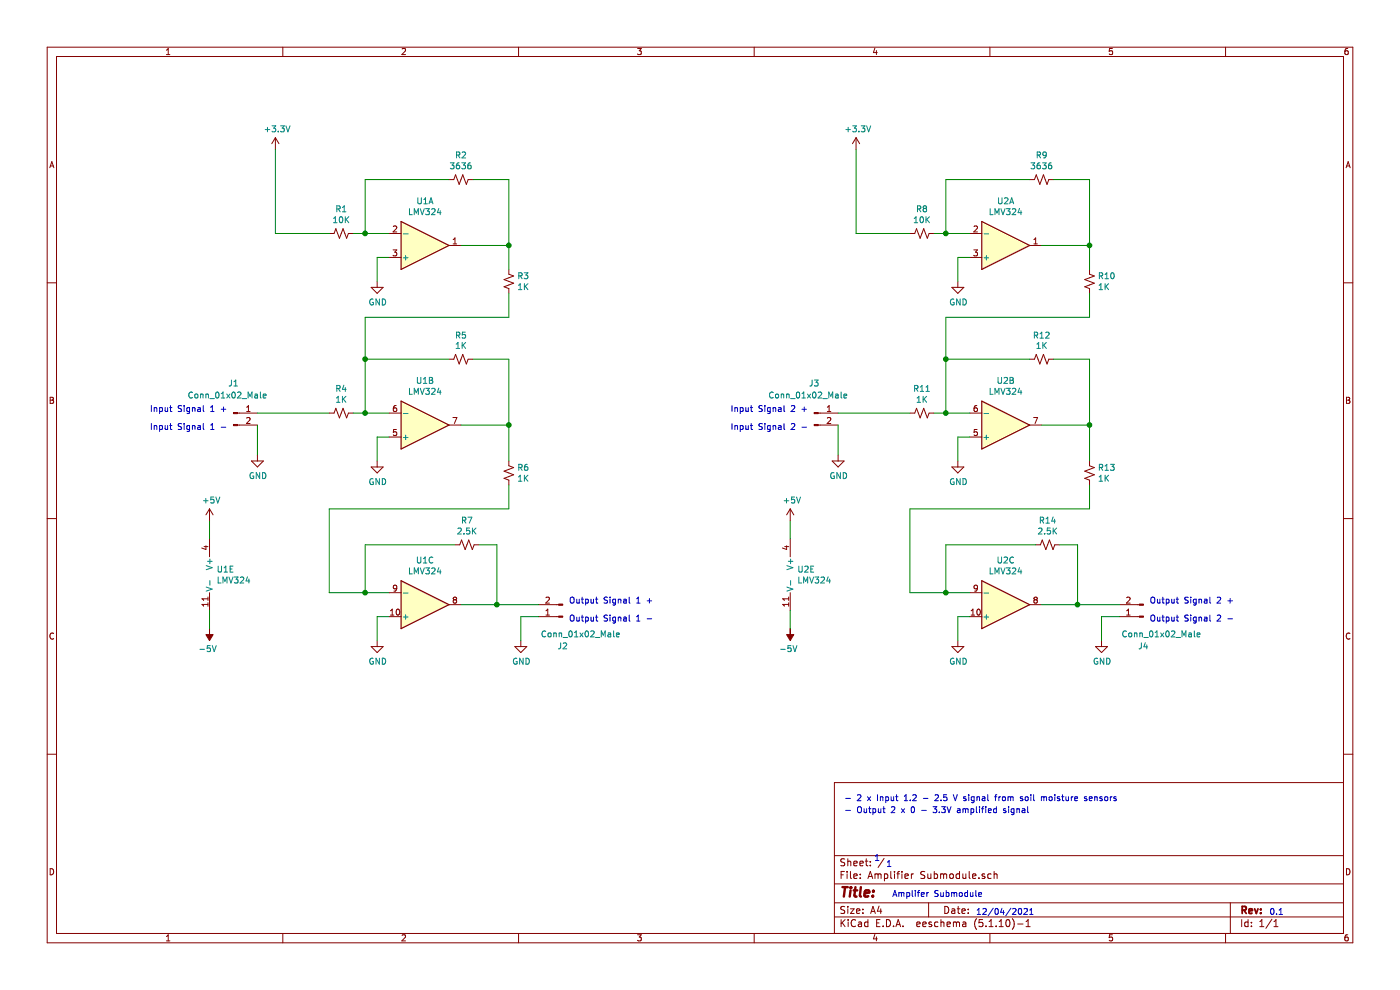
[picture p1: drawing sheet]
EESchema Schematic File Version 4
LIBS:Amplifier Submodule-cache
EELAYER 29 0
EELAYER END
$Descr A4 11693 8268
encoding utf-8
Sheet 1 1
Title ""
Date ""
Rev ""
Comp ""
Comment1 ""
Comment2 ""
Comment3 ""
Comment4 ""
$EndDescr
Text Notes 7450 7500 0    50   ~ 0
Amplifer Submodule
Text Notes 7050 6700 0    50   ~ 0
- 2 x Input 1.2 - 2.5 V signal from soil moisture sensors\n
Text Notes 7300 7200 0    50   ~ 0
1
Text Notes 7400 7250 0    50   ~ 0
1
Text Notes 10600 7650 0    50   ~ 0
0.1
Text Notes 8150 7650 0    50   ~ 0
12/04/2021
Text Notes 7050 6800 0    50   ~ 0
- Output 2 x 0 - 3.3V amplified signal 
$Comp
L power:+3.3V #PWR?
U 1 1
P 2300 1250
F 0 "#PWR?" H 2300 1100 50  0001 C CNN
F 1 "+3.3V" H 2315 1423 50  0000 C CNN
F 2 "" H 2300 1250 50  0001 C CNN
F 3 "" H 2300 1250 50  0001 C CNN
	1    2300 1250
	1    0    0    -1  
$EndComp
$Comp
L Device:R_Small_US R1
U 1 1
P 2850 1950
F 0 "R1" V 2645 1950 50  0000 C CNN
F 1 "10K" V 2736 1950 50  0000 C CNN
F 2 "" H 2850 1950 50  0001 C CNN
F 3 "~" H 2850 1950 50  0001 C CNN
	1    2850 1950
	0    1    1    0   
$EndComp
Wire Wire Line
	2950 1950 3050 1950
Wire Wire Line
	2750 1950 2300 1950
$Comp
L power:GND #PWR?
U 1 1
P 3150 2350
F 0 "#PWR?" H 3150 2100 50  0001 C CNN
F 1 "GND" H 3155 2177 50  0000 C CNN
F 2 "" H 3150 2350 50  0001 C CNN
F 3 "" H 3150 2350 50  0001 C CNN
	1    3150 2350
	1    0    0    -1  
$EndComp
Wire Wire Line
	4250 1500 3950 1500
$Comp
L Device:R_Small_US R2
U 1 1
P 3850 1500
F 0 "R2" V 3645 1500 50  0000 C CNN
F 1 "3636" V 3736 1500 50  0000 C CNN
F 2 "" H 3850 1500 50  0001 C CNN
F 3 "~" H 3850 1500 50  0001 C CNN
	1    3850 1500
	0    1    1    0   
$EndComp
Wire Wire Line
	3750 1500 3050 1500
Wire Wire Line
	3050 1500 3050 1950
Connection ~ 3050 1950
Wire Wire Line
	3050 1950 3250 1950
$Comp
L power:GND #PWR?
U 1 1
P 3150 3850
F 0 "#PWR?" H 3150 3600 50  0001 C CNN
F 1 "GND" H 3155 3677 50  0000 C CNN
F 2 "" H 3150 3850 50  0001 C CNN
F 3 "" H 3150 3850 50  0001 C CNN
	1    3150 3850
	1    0    0    -1  
$EndComp
Wire Wire Line
	2950 3450 3050 3450
$Comp
L Device:R_Small_US R4
U 1 1
P 2850 3450
F 0 "R4" V 2645 3450 50  0000 C CNN
F 1 "1K" V 2736 3450 50  0000 C CNN
F 2 "" H 2850 3450 50  0001 C CNN
F 3 "~" H 2850 3450 50  0001 C CNN
	1    2850 3450
	0    1    1    0   
$EndComp
Wire Wire Line
	4250 3000 3950 3000
$Comp
L Device:R_Small_US R5
U 1 1
P 3850 3000
F 0 "R5" V 3650 3000 50  0000 C CNN
F 1 "1K" V 3736 3000 50  0000 C CNN
F 2 "" H 3850 3000 50  0001 C CNN
F 3 "~" H 3850 3000 50  0001 C CNN
	1    3850 3000
	0    1    1    0   
$EndComp
Wire Wire Line
	3750 3000 3050 3000
Wire Wire Line
	3050 3000 3050 3450
Connection ~ 3050 3450
Wire Wire Line
	3050 3450 3250 3450
$Comp
L Device:R_Small_US R3
U 1 1
P 4250 2350
F 0 "R3" H 4318 2396 50  0000 L CNN
F 1 "1K" H 4318 2305 50  0000 L CNN
F 2 "" H 4250 2350 50  0001 C CNN
F 3 "~" H 4250 2350 50  0001 C CNN
	1    4250 2350
	1    0    0    -1  
$EndComp
Wire Wire Line
	4250 2450 4250 2650
Connection ~ 3050 3000
$Comp
L power:GND #PWR?
U 1 1
P 3150 5350
F 0 "#PWR?" H 3150 5100 50  0001 C CNN
F 1 "GND" H 3155 5177 50  0000 C CNN
F 2 "" H 3150 5350 50  0001 C CNN
F 3 "" H 3150 5350 50  0001 C CNN
	1    3150 5350
	1    0    0    -1  
$EndComp
Wire Wire Line
	2150 3450 2750 3450
$Comp
L Device:R_Small_US R6
U 1 1
P 4250 3950
F 0 "R6" H 4318 3996 50  0000 L CNN
F 1 "1K" H 4318 3905 50  0000 L CNN
F 2 "" H 4250 3950 50  0001 C CNN
F 3 "~" H 4250 3950 50  0001 C CNN
	1    4250 3950
	1    0    0    -1  
$EndComp
Wire Wire Line
	4250 4050 4250 4250
Wire Wire Line
	4250 4250 2750 4250
Wire Wire Line
	2750 4250 2750 4950
$Comp
L Device:R_Small_US R7
U 1 1
P 3900 4550
F 0 "R7" V 3695 4550 50  0000 C CNN
F 1 "2.5K" V 3786 4550 50  0000 C CNN
F 2 "" H 3900 4550 50  0001 C CNN
F 3 "~" H 3900 4550 50  0001 C CNN
	1    3900 4550
	0    1    1    0   
$EndComp
Wire Wire Line
	2750 4950 3050 4950
Wire Wire Line
	3050 4550 3050 4950
Connection ~ 3050 4950
Wire Wire Line
	3050 4950 3250 4950
Wire Wire Line
	4150 4550 4000 4550
Wire Wire Line
	2300 1250 2300 1950
$Comp
L Amplifier_Operational:LMV324 U1
U 1 1
P 3550 2050
F 0 "U1" H 3550 1683 50  0000 C CNN
F 1 "LMV324" H 3550 1774 50  0000 C CNN
F 2 "" H 3500 2150 50  0001 C CNN
F 3 "http://www.ti.com/lit/ds/symlink/lmv324.pdf" H 3600 2250 50  0001 C CNN
	1    3550 2050
	1    0    0    1   
$EndComp
Wire Wire Line
	4250 1500 4250 2050
Wire Wire Line
	3850 2050 4250 2050
Connection ~ 4250 2050
Wire Wire Line
	4250 2050 4250 2250
Wire Wire Line
	3250 2150 3150 2150
Wire Wire Line
	3150 2150 3150 2350
Wire Wire Line
	4250 3000 4250 3550
Wire Wire Line
	3850 3550 4250 3550
Connection ~ 4250 3550
Wire Wire Line
	4250 3550 4250 3850
Wire Wire Line
	3250 3650 3150 3650
Wire Wire Line
	3150 3650 3150 3850
$Comp
L Connector:Conn_01x02_Male J1
U 1 1
P 1950 3450
F 0 "J1" H 1950 3700 50  0000 C CNN
F 1 "Conn_01x02_Male" H 1900 3600 50  0000 C CNN
F 2 "" H 1950 3450 50  0001 C CNN
F 3 "~" H 1950 3450 50  0001 C CNN
	1    1950 3450
	1    0    0    -1  
$EndComp
Wire Wire Line
	2150 3550 2150 3800
$Comp
L power:GND #PWR?
U 1 1
P 2150 3800
F 0 "#PWR?" H 2150 3550 50  0001 C CNN
F 1 "GND" H 2155 3627 50  0000 C CNN
F 2 "" H 2150 3800 50  0001 C CNN
F 3 "" H 2150 3800 50  0001 C CNN
	1    2150 3800
	1    0    0    -1  
$EndComp
$Comp
L Amplifier_Operational:LMV324 U1
U 2 1
P 3550 3550
F 0 "U1" H 3550 3183 50  0000 C CNN
F 1 "LMV324" H 3550 3274 50  0000 C CNN
F 2 "" H 3500 3650 50  0001 C CNN
F 3 "http://www.ti.com/lit/ds/symlink/lmv324.pdf" H 3600 3750 50  0001 C CNN
	2    3550 3550
	1    0    0    1   
$EndComp
Wire Wire Line
	3050 4550 3800 4550
$Comp
L Amplifier_Operational:LMV324 U1
U 3 1
P 3550 5050
F 0 "U1" H 3550 4683 50  0000 C CNN
F 1 "LMV324" H 3550 4774 50  0000 C CNN
F 2 "" H 3500 5150 50  0001 C CNN
F 3 "http://www.ti.com/lit/ds/symlink/lmv324.pdf" H 3600 5250 50  0001 C CNN
	3    3550 5050
	1    0    0    1   
$EndComp
Wire Wire Line
	3850 5050 4150 5050
Wire Wire Line
	4150 4550 4150 5050
Wire Wire Line
	4150 5050 4500 5050
Connection ~ 4150 5050
$Comp
L Connector:Conn_01x02_Male J2
U 1 1
P 4700 5150
F 0 "J2" H 4700 5400 50  0000 C CNN
F 1 "Conn_01x02_Male" H 4550 5300 50  0000 C CNN
F 2 "" H 4700 5150 50  0001 C CNN
F 3 "~" H 4700 5150 50  0001 C CNN
	1    4700 5150
	-1   0    0    1   
$EndComp
Wire Wire Line
	4500 5150 4350 5150
Wire Wire Line
	4350 5150 4350 5350
$Comp
L power:GND #PWR?
U 1 1
P 4350 5350
F 0 "#PWR?" H 4350 5100 50  0001 C CNN
F 1 "GND" H 4355 5177 50  0000 C CNN
F 2 "" H 4350 5350 50  0001 C CNN
F 3 "" H 4350 5350 50  0001 C CNN
	1    4350 5350
	1    0    0    -1  
$EndComp
Wire Wire Line
	3150 5350 3150 5150
Wire Wire Line
	3150 5150 3250 5150
Wire Wire Line
	3050 2650 4250 2650
Wire Wire Line
	3050 2650 3050 3000
Text Notes 1250 3450 0    50   ~ 0
Input Signal 1 +
Text Notes 1250 3600 0    50   ~ 0
Input Signal 1 -
Text Notes 4750 5050 0    50   ~ 0
Output Signal 1 +
Text Notes 4750 5200 0    50   ~ 0
Output Signal 1 -
$Comp
L Amplifier_Operational:LMV324 U1
U 5 1
P 1850 4800
F 0 "U1" H 1808 4846 50  0000 L CNN
F 1 "LMV324" H 1808 4755 50  0000 L CNN
F 2 "" H 1800 4900 50  0001 C CNN
F 3 "http://www.ti.com/lit/ds/symlink/lmv324.pdf" H 1900 5000 50  0001 C CNN
	5    1850 4800
	1    0    0    -1  
$EndComp
Wire Wire Line
	1750 4500 1750 4350
Wire Wire Line
	1750 5100 1750 5250
$Comp
L power:-5V #PWR?
U 1 1
P 1750 5250
F 0 "#PWR?" H 1750 5350 50  0001 C CNN
F 1 "-5V" H 1765 5423 50  0000 C CNN
F 2 "" H 1750 5250 50  0001 C CNN
F 3 "" H 1750 5250 50  0001 C CNN
	1    1750 5250
	-1   0    0    1   
$EndComp
$Comp
L power:+5V #PWR?
U 1 1
P 1750 4350
F 0 "#PWR?" H 1750 4200 50  0001 C CNN
F 1 "+5V" H 1765 4523 50  0000 C CNN
F 2 "" H 1750 4350 50  0001 C CNN
F 3 "" H 1750 4350 50  0001 C CNN
	1    1750 4350
	1    0    0    -1  
$EndComp
$Comp
L power:+3.3V #PWR?
U 1 1
P 7150 1250
F 0 "#PWR?" H 7150 1100 50  0001 C CNN
F 1 "+3.3V" H 7165 1423 50  0000 C CNN
F 2 "" H 7150 1250 50  0001 C CNN
F 3 "" H 7150 1250 50  0001 C CNN
	1    7150 1250
	1    0    0    -1  
$EndComp
$Comp
L Device:R_Small_US R8
U 1 1
P 7700 1950
F 0 "R8" V 7495 1950 50  0000 C CNN
F 1 "10K" V 7586 1950 50  0000 C CNN
F 2 "" H 7700 1950 50  0001 C CNN
F 3 "~" H 7700 1950 50  0001 C CNN
	1    7700 1950
	0    1    1    0   
$EndComp
Wire Wire Line
	7800 1950 7900 1950
Wire Wire Line
	7600 1950 7150 1950
$Comp
L power:GND #PWR?
U 1 1
P 8000 2350
F 0 "#PWR?" H 8000 2100 50  0001 C CNN
F 1 "GND" H 8005 2177 50  0000 C CNN
F 2 "" H 8000 2350 50  0001 C CNN
F 3 "" H 8000 2350 50  0001 C CNN
	1    8000 2350
	1    0    0    -1  
$EndComp
Wire Wire Line
	9100 1500 8800 1500
$Comp
L Device:R_Small_US R9
U 1 1
P 8700 1500
F 0 "R9" V 8495 1500 50  0000 C CNN
F 1 "3636" V 8586 1500 50  0000 C CNN
F 2 "" H 8700 1500 50  0001 C CNN
F 3 "~" H 8700 1500 50  0001 C CNN
	1    8700 1500
	0    1    1    0   
$EndComp
Wire Wire Line
	8600 1500 7900 1500
Wire Wire Line
	7900 1500 7900 1950
Connection ~ 7900 1950
Wire Wire Line
	7900 1950 8100 1950
$Comp
L power:GND #PWR?
U 1 1
P 8000 3850
F 0 "#PWR?" H 8000 3600 50  0001 C CNN
F 1 "GND" H 8005 3677 50  0000 C CNN
F 2 "" H 8000 3850 50  0001 C CNN
F 3 "" H 8000 3850 50  0001 C CNN
	1    8000 3850
	1    0    0    -1  
$EndComp
Wire Wire Line
	7800 3450 7900 3450
$Comp
L Device:R_Small_US R11
U 1 1
P 7700 3450
F 0 "R11" V 7495 3450 50  0000 C CNN
F 1 "1K" V 7586 3450 50  0000 C CNN
F 2 "" H 7700 3450 50  0001 C CNN
F 3 "~" H 7700 3450 50  0001 C CNN
	1    7700 3450
	0    1    1    0   
$EndComp
Wire Wire Line
	9100 3000 8800 3000
$Comp
L Device:R_Small_US R12
U 1 1
P 8700 3000
F 0 "R12" V 8500 3000 50  0000 C CNN
F 1 "1K" V 8586 3000 50  0000 C CNN
F 2 "" H 8700 3000 50  0001 C CNN
F 3 "~" H 8700 3000 50  0001 C CNN
	1    8700 3000
	0    1    1    0   
$EndComp
Wire Wire Line
	8600 3000 7900 3000
Wire Wire Line
	7900 3000 7900 3450
Connection ~ 7900 3450
Wire Wire Line
	7900 3450 8100 3450
$Comp
L Device:R_Small_US R10
U 1 1
P 9100 2350
F 0 "R10" H 9168 2396 50  0000 L CNN
F 1 "1K" H 9168 2305 50  0000 L CNN
F 2 "" H 9100 2350 50  0001 C CNN
F 3 "~" H 9100 2350 50  0001 C CNN
	1    9100 2350
	1    0    0    -1  
$EndComp
Wire Wire Line
	9100 2450 9100 2650
Connection ~ 7900 3000
$Comp
L power:GND #PWR?
U 1 1
P 8000 5350
F 0 "#PWR?" H 8000 5100 50  0001 C CNN
F 1 "GND" H 8005 5177 50  0000 C CNN
F 2 "" H 8000 5350 50  0001 C CNN
F 3 "" H 8000 5350 50  0001 C CNN
	1    8000 5350
	1    0    0    -1  
$EndComp
Wire Wire Line
	7000 3450 7600 3450
$Comp
L Device:R_Small_US R13
U 1 1
P 9100 3950
F 0 "R13" H 9168 3996 50  0000 L CNN
F 1 "1K" H 9168 3905 50  0000 L CNN
F 2 "" H 9100 3950 50  0001 C CNN
F 3 "~" H 9100 3950 50  0001 C CNN
	1    9100 3950
	1    0    0    -1  
$EndComp
Wire Wire Line
	9100 4050 9100 4250
Wire Wire Line
	9100 4250 7600 4250
Wire Wire Line
	7600 4250 7600 4950
$Comp
L Device:R_Small_US R14
U 1 1
P 8750 4550
F 0 "R14" V 8545 4550 50  0000 C CNN
F 1 "2.5K" V 8636 4550 50  0000 C CNN
F 2 "" H 8750 4550 50  0001 C CNN
F 3 "~" H 8750 4550 50  0001 C CNN
	1    8750 4550
	0    1    1    0   
$EndComp
Wire Wire Line
	7600 4950 7900 4950
Wire Wire Line
	7900 4550 7900 4950
Connection ~ 7900 4950
Wire Wire Line
	7900 4950 8100 4950
Wire Wire Line
	9000 4550 8850 4550
Wire Wire Line
	7150 1250 7150 1950
$Comp
L Amplifier_Operational:LMV324 U2
U 1 1
P 8400 2050
F 0 "U2" H 8400 1683 50  0000 C CNN
F 1 "LMV324" H 8400 1774 50  0000 C CNN
F 2 "" H 8350 2150 50  0001 C CNN
F 3 "http://www.ti.com/lit/ds/symlink/lmv324.pdf" H 8450 2250 50  0001 C CNN
	1    8400 2050
	1    0    0    1   
$EndComp
Wire Wire Line
	9100 1500 9100 2050
Wire Wire Line
	8700 2050 9100 2050
Connection ~ 9100 2050
Wire Wire Line
	9100 2050 9100 2250
Wire Wire Line
	8100 2150 8000 2150
Wire Wire Line
	8000 2150 8000 2350
Wire Wire Line
	9100 3000 9100 3550
Wire Wire Line
	8700 3550 9100 3550
Connection ~ 9100 3550
Wire Wire Line
	9100 3550 9100 3850
Wire Wire Line
	8100 3650 8000 3650
Wire Wire Line
	8000 3650 8000 3850
$Comp
L Connector:Conn_01x02_Male J3
U 1 1
P 6800 3450
F 0 "J3" H 6800 3700 50  0000 C CNN
F 1 "Conn_01x02_Male" H 6750 3600 50  0000 C CNN
F 2 "" H 6800 3450 50  0001 C CNN
F 3 "~" H 6800 3450 50  0001 C CNN
	1    6800 3450
	1    0    0    -1  
$EndComp
Wire Wire Line
	7000 3550 7000 3800
$Comp
L power:GND #PWR?
U 1 1
P 7000 3800
F 0 "#PWR?" H 7000 3550 50  0001 C CNN
F 1 "GND" H 7005 3627 50  0000 C CNN
F 2 "" H 7000 3800 50  0001 C CNN
F 3 "" H 7000 3800 50  0001 C CNN
	1    7000 3800
	1    0    0    -1  
$EndComp
$Comp
L Amplifier_Operational:LMV324 U2
U 2 1
P 8400 3550
F 0 "U2" H 8400 3183 50  0000 C CNN
F 1 "LMV324" H 8400 3274 50  0000 C CNN
F 2 "" H 8350 3650 50  0001 C CNN
F 3 "http://www.ti.com/lit/ds/symlink/lmv324.pdf" H 8450 3750 50  0001 C CNN
	2    8400 3550
	1    0    0    1   
$EndComp
Wire Wire Line
	7900 4550 8650 4550
$Comp
L Amplifier_Operational:LMV324 U2
U 3 1
P 8400 5050
F 0 "U2" H 8400 4683 50  0000 C CNN
F 1 "LMV324" H 8400 4774 50  0000 C CNN
F 2 "" H 8350 5150 50  0001 C CNN
F 3 "http://www.ti.com/lit/ds/symlink/lmv324.pdf" H 8450 5250 50  0001 C CNN
	3    8400 5050
	1    0    0    1   
$EndComp
Wire Wire Line
	8700 5050 9000 5050
Wire Wire Line
	9000 4550 9000 5050
Wire Wire Line
	9000 5050 9350 5050
Connection ~ 9000 5050
$Comp
L Connector:Conn_01x02_Male J4
U 1 1
P 9550 5150
F 0 "J4" H 9550 5400 50  0000 C CNN
F 1 "Conn_01x02_Male" H 9400 5300 50  0000 C CNN
F 2 "" H 9550 5150 50  0001 C CNN
F 3 "~" H 9550 5150 50  0001 C CNN
	1    9550 5150
	-1   0    0    1   
$EndComp
Wire Wire Line
	9350 5150 9200 5150
Wire Wire Line
	9200 5150 9200 5350
$Comp
L power:GND #PWR?
U 1 1
P 9200 5350
F 0 "#PWR?" H 9200 5100 50  0001 C CNN
F 1 "GND" H 9205 5177 50  0000 C CNN
F 2 "" H 9200 5350 50  0001 C CNN
F 3 "" H 9200 5350 50  0001 C CNN
	1    9200 5350
	1    0    0    -1  
$EndComp
Wire Wire Line
	8000 5350 8000 5150
Wire Wire Line
	8000 5150 8100 5150
Wire Wire Line
	7900 2650 9100 2650
Wire Wire Line
	7900 2650 7900 3000
Text Notes 6100 3450 0    50   ~ 0
Input Signal 2 +
Text Notes 6100 3600 0    50   ~ 0
Input Signal 2 -
Text Notes 9600 5050 0    50   ~ 0
Output Signal 2 +
Text Notes 9600 5200 0    50   ~ 0
Output Signal 2 -
$Comp
L Amplifier_Operational:LMV324 U2
U 5 1
P 6700 4800
F 0 "U2" H 6658 4846 50  0000 L CNN
F 1 "LMV324" H 6658 4755 50  0000 L CNN
F 2 "" H 6650 4900 50  0001 C CNN
F 3 "http://www.ti.com/lit/ds/symlink/lmv324.pdf" H 6750 5000 50  0001 C CNN
	5    6700 4800
	1    0    0    -1  
$EndComp
Wire Wire Line
	6600 4500 6600 4350
Wire Wire Line
	6600 5100 6600 5250
$Comp
L power:-5V #PWR?
U 1 1
P 6600 5250
F 0 "#PWR?" H 6600 5350 50  0001 C CNN
F 1 "-5V" H 6615 5423 50  0000 C CNN
F 2 "" H 6600 5250 50  0001 C CNN
F 3 "" H 6600 5250 50  0001 C CNN
	1    6600 5250
	-1   0    0    1   
$EndComp
$Comp
L power:+5V #PWR?
U 1 1
P 6600 4350
F 0 "#PWR?" H 6600 4200 50  0001 C CNN
F 1 "+5V" H 6615 4523 50  0000 C CNN
F 2 "" H 6600 4350 50  0001 C CNN
F 3 "" H 6600 4350 50  0001 C CNN
	1    6600 4350
	1    0    0    -1  
$EndComp
$EndSCHEMATC
